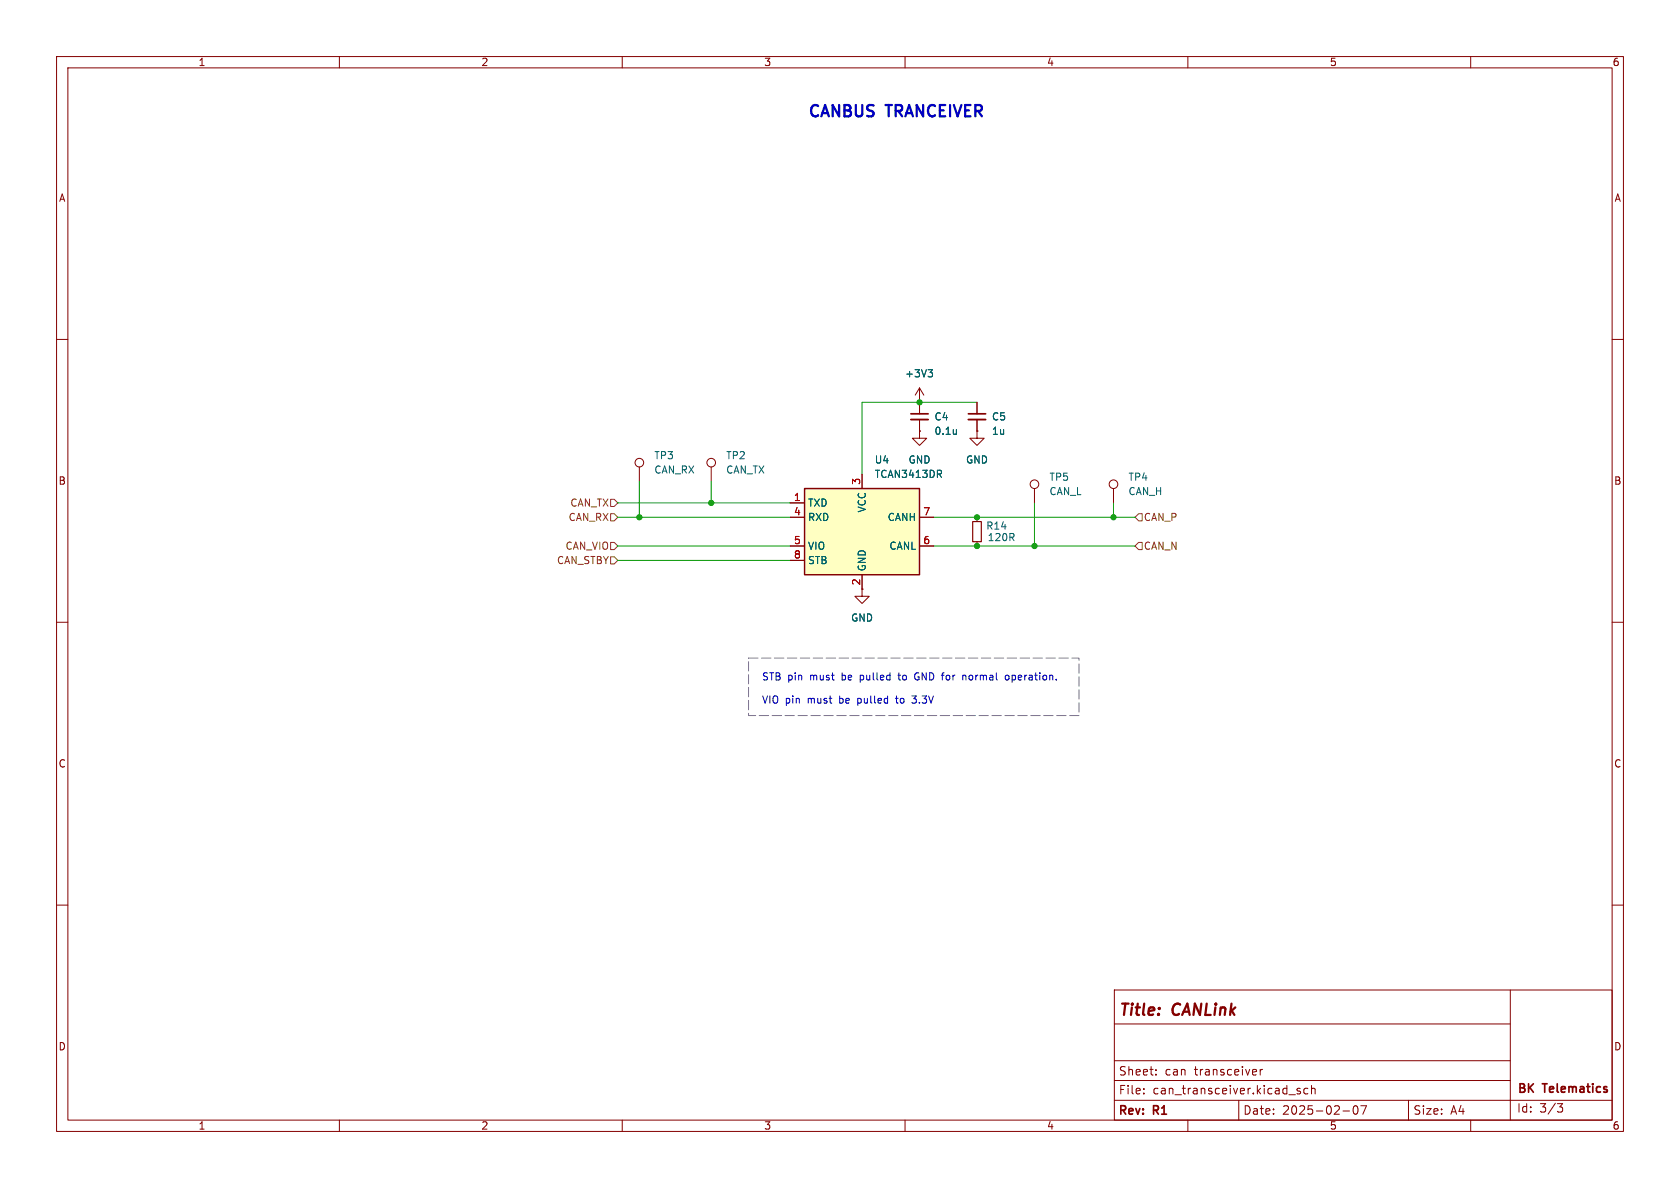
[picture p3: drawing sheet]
<svg xmlns="http://www.w3.org/2000/svg" width="297mm" height="210mm" viewBox="0 0 297 210" stroke-linecap="round" stroke-linejoin="round" font-family="sans-serif">
<g fill="none" stroke="#840000" stroke-width=".18">
<path d="M10 10h277v190h-277zM12 12h273v186h-273zM60 10v2M110 10v2M160 10v2M210 10v2M260 10v2M10 60h2M162.6 71.1h.1M162.6 68.6l-.8 1.3M162.6 68.6l.7 1.3M162.6 68.6v4.6"/>
<path d="M162.6 74.2v2M285 60h2M113 82.6v2.5M125.7 82.6v2.5M172.7 91.4v.8M172.7 95.8v.7M182.9 86.4v2.5M196.8 86.4v2.5M10 110h2M152.4 104.1v1.3h1.3l-1.3 1.3-1.3-1.3h1.3M285 110h2M10 160h2"/>
<path d="M197 175h88v23h-88zM267 175v23M285 160h2M60 198v2M110 198v2M160 198v2M197 194.5h88M197 191h70M197 187.5h70M197 181h70M202.2 193.2v.2M202.2 192.4v.2"/>
<path d="M204.4 189.9v.1M204.4 189.1v.2M210 198v2M219 194.5v3.5M222.8 189v1M223.2 189l-.3 .1-.1 .2M227.9 193.5h1.1M229.9 192.4h-.4l-.2 .2 .1 .2 .5 .1v.4h-.6M231.2 192.4h-.4l-.3 .3v.4l.1 .2h.6M231.9 192.5l.2-.1h.3l.1 1M231.9 191.9v1.5M237.4 196.4h1.2"/>
<path d="M239.4 195.6l.2-.1a.81 .81 0 0 1 .6 .6 .81 .81 0 0 1-.3 .8l-.2 .1a.81 .81 0 0 1-.3-1.4zM240.6 195.5h1l-.7 1.5M249 194.5v3.5M260 198v2M275.3 195.1h1l-.5 .6 .4 .1 .1 .5-.3 .3h-.5"/>
<circle cx="113" cy="81.8" r=".76"/>
<circle cx="125.7" cy="81.8" r=".76"/>
<circle cx="182.9" cy="85.6" r=".76"/>
<circle cx="196.8" cy="85.6" r=".76"/>
</g>
<path d="M172 92.2h1.5v3.6h-1.5z" fill="none" stroke="#840000" stroke-width=".2"/>
<path d="M164.1 65.3h.8l-.5 .5M164.6 65.8l.3 .3v.3l-.3 .2M169.1 75.9v.9M169.1 76.7h-.1" fill="none" stroke="#006464" stroke-width=".18"/>
<path d="M161 73.2h3.1" fill="none" stroke="#840000" stroke-width=".3"/>
<path d="M161 74.2h3.1" fill="none" stroke="#840000" stroke-width=".33"/>
<path d="M142.2 86.4h20.4v15.2h-20.4z" fill="#ffffc2"/>
<path d="M142.2 86.4h20.4v15.2h-20.4z" fill="none" stroke="#840000" stroke-width=".25"/>
<g fill="none" stroke="#840000" stroke-width=".18">
<path d="M162.6 76.2v1.3h1.2l-1.2 1.2-1.3-1.2h1.3M162.6 76.2h.1M162.6 71.1h.1M162.6 71.1v2.1M162.6 74.2v2M172.7 76.2v1.3h1.3l-1.3 1.2-1.3-1.2h1.3M172.7 76.2h.1M172.7 71.1v2.1M172.7 74.2v2M139.7 88.9h2.5M139.7 91.4h2.5M139.7 96.5h2.5"/>
<path d="M139.7 99.1h2.5M152.4 83.8v2.6M162.6 91.4h2.5M162.6 96.5h2.5M152.4 101.6v2.5"/>
</g>
<path d="M164.1 65.3h.8l-.5 .5M164.6 65.8l.3 .3v.3l-.3 .2M169.1 75.9v.9M169.1 76.7h-.1M166 83.8l.4 .6M166.4 83.3v.4" fill="none" stroke="#006464" stroke-width=".18"/>
<path d="M171.2 73.2h3" fill="none" stroke="#840000" stroke-width=".3"/>
<path d="M171.2 74.2h3" fill="none" stroke="#840000" stroke-width=".33"/>
<path d="M107.9 88.3h.7l.6 .6-.6 .6h-.7zM107.9 95.9h.7l.6 .6-.6 .7h-.7zM107.9 98.4h.7l.6 .7-.6 .6h-.7zM107.9 90.8h.7l.6 .6-.6 .7h-.7zM201.3 90.8h.6v1.3h-.6l-.6-.7zM201.3 95.9h.6v1.3h-.6l-.6-.7z" fill="none" stroke="#725600" stroke-width=".18"/>
<path d="M172.7 71.1h-20.3v12.7M109.2 96.5h30.5M109.2 91.4h30.5M109.2 88.9h30.5M109.2 99.1h30.5M113 85.1v6.3M125.7 85.1v3.8M165.1 96.5h35.6M165.1 91.4h35.6M182.9 88.9v7.6M196.8 88.9v2.5" fill="none" stroke="#009600" stroke-width=".18"/>
<path d="M158.7 119.4h.5M158.9 118.9l.1 1.2M162.1 118.9a.68 .68 0 0 0-.4 .7 .68 .68 0 0 0 .4 .6M170.3 119.4h.4l.1 .8M177.8 119.5l.2-.1 .3 .1 .1 .5-.1 .1-.3 .1-.2-.1zM158.3 123.4h.5M158.5 123v1.2M161.2 123h.8l-.4 .5h.2M161.2 124.2l.6 .1" fill="none" stroke="#0000c2" stroke-width=".18"/>
<path d="M132.3 116.3h58.5v10.2h-58.5z" fill="none" stroke="#848484" stroke-width=".18" stroke-dasharray="1.7 .6"/>
<g fill="#009600" stroke="#009600" stroke-width=".18">
<circle cx="182.9" cy="96.5" r=".46"/>
<circle cx="172.7" cy="96.5" r=".46"/>
<circle cx="162.6" cy="71.1" r=".46"/>
<circle cx="172.7" cy="91.4" r=".46"/>
<circle cx="125.7" cy="88.9" r=".46"/>
<circle cx="113" cy="91.4" r=".46"/>
<circle cx="196.8" cy="91.4" r=".46"/>
</g>
<g font-size="2.8" fill="#0000c2">
<text x="142.7" y="20.8">CANBUS</text>
<text x="156.9" y="20.8">TRANCEIVER</text>
</g>
<g font-size="2.8" fill="#840000">
<text x="197.7" y="180.1">Title:</text>
<text x="207.3" y="180.1">CANLink</text>
</g>
<g font-size="2.1" fill="#840000">
<text x="197.7" y="190.3">Sheet:</text>
<text x="205.9" y="190.3">can</text>
<text x="211.2" y="190.3">transceiver</text>
<text x="197.6" y="197.5">Rev:</text>
<text x="197.7" y="193.7">File:</text>
<text x="203.8" y="193.7">can_transceiver.kicad_sch</text>
<text x="204" y="197.5">R1</text>
<text x="219.7" y="197.3">Date:</text>
<text x="226.7" y="197.3">2025-02-07</text>
<text x="249.8" y="197.3">Size:</text>
<text x="256.4" y="197.3">A4</text>
<text x="268.1" y="196.9">Id:</text>
<text x="268.2" y="193.6">BK</text>
<text x="272.2" y="196.9">3/3</text>
<text x="272.9" y="193.6">Telematics</text>
</g>
<g font-size="1.8" fill="#840000">
<text x="35" y="11.9">1</text>
<text x="85" y="11.9">2</text>
<text x="135" y="11.9">3</text>
<text x="185" y="11.9">4</text>
<text x="235" y="11.9">5</text>
<text x="285" y="11.9">6</text>
<text x="10.3" y="35.9">A</text>
<text x="285.3" y="35.9">A</text>
<text x="10.3" y="85.9">B</text>
<text x="285.3" y="85.9">B</text>
<text x="10.3" y="135.9">C</text>
<text x="285.3" y="135.9">C</text>
<text x="10.3" y="185.9">D</text>
<text x="285.3" y="185.9">D</text>
<text x="35" y="199.9">1</text>
<text x="85" y="199.9">2</text>
<text x="135" y="199.9">3</text>
<text x="185" y="199.9">4</text>
<text x="235" y="199.9">5</text>
<text x="285" y="199.9">6</text>
</g>
<g font-size="1.8" fill="#006464">
<text x="159.9" y="66.9">+3V3</text>
<text x="165.1" y="74.5">C4</text>
<text x="165.1" y="77.1">0.1u</text>
<text x="175.3" y="74.5">C5</text>
<text x="175.3" y="77.1">1u</text>
<text x="115.6" y="81.4">TP3</text>
<text x="115.6" y="83.9">CAN_RX</text>
<text x="128.3" y="81.4">TP2</text>
<text x="128.3" y="83.9">CAN_TX</text>
<text x="154.6" y="82.1">U4</text>
<text x="160.5" y="82.1">GND</text>
<text x="170.7" y="82.1">GND</text>
<text x="142.7" y="89.8">TXD</text>
<text x="154.6" y="84.7">TCAN3413DR</text>
<text x="185.4" y="85.2">TP5</text>
<text x="185.4" y="87.7">CAN_L</text>
<text x="199.4" y="85.2">TP4</text>
<text x="199.4" y="87.7">CAN_H</text>
<text x="142.7" y="92.3">RXD</text>
<text x="153.3" y="90.7" transform="rotate(-90 153.3 90.7)">VCC</text>
<text x="156.8" y="92.3">CANH</text>
<text x="174.3" y="93.8">R14</text>
<text x="174.5" y="95.9">120R</text>
<text x="142.7" y="97.4">VIO</text>
<text x="142.7" y="99.9">STB</text>
<text x="153.3" y="101.1" transform="rotate(-90 153.3 101.1)">GND</text>
<text x="157.1" y="97.4">CANL</text>
<text x="150.4" y="110.1">GND</text>
</g>
<g font-size="1.8" fill="#725600">
<text x="100.7" y="89.8">CAN_TX</text>
<text x="100.4" y="92.3">CAN_RX</text>
<text x="202.1" y="92.3">CAN_P</text>
<text x="98.4" y="99.9">CAN_STBY</text>
<text x="99.9" y="97.4">CAN_VIO</text>
<text x="202.1" y="97.4">CAN_N</text>
</g>
<g font-size="1.8" fill="#a90000">
<text x="140.3" y="88.6">1</text>
<text x="152.1" y="85.8" transform="rotate(-90 152.1 85.8)">3</text>
<text x="140.3" y="91.2">4</text>
<text x="163.1" y="91.2">7</text>
<text x="140.3" y="96.3">5</text>
<text x="140.3" y="98.8">8</text>
<text x="163.1" y="96.3">6</text>
<text x="152.1" y="103.6" transform="rotate(-90 152.1 103.6)">2</text>
</g>
<g font-size="1.8" fill="#0000c2">
<text x="134.6" y="120.5">STB pin</text>
<text x="134.6" y="124.6">VIO pin</text>
<text x="142.9" y="124.6">must</text>
<text x="143.3" y="120.5">must</text>
<text x="148.7" y="124.6">be</text>
<text x="149.1" y="120.5">be</text>
<text x="152.1" y="124.6">pulled</text>
<text x="152.5" y="120.5">pulled</text>
<text x="159.1" y="124.6">to</text>
<text x="159.5" y="120.5">to</text>
<text x="162.1" y="124.6">3.3V</text>
<text x="162.6" y="120.5">GND for</text>
<text x="171.4" y="120.5">normal</text>
<text x="179.2" y="120.5">operation.</text>
</g>
</svg>
